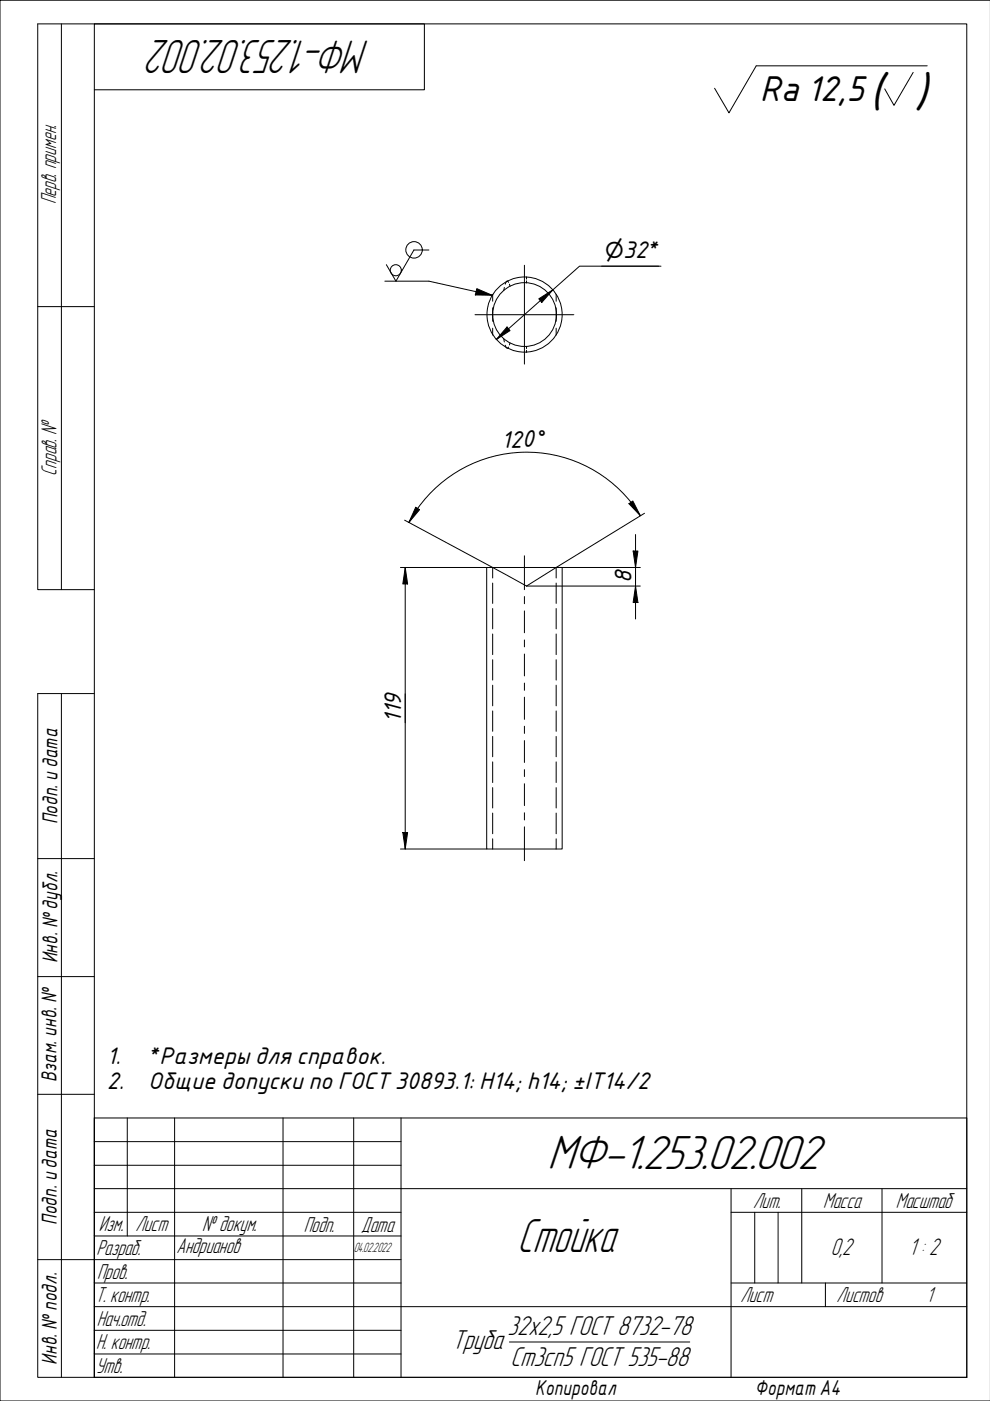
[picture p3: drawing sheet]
<svg xmlns="http://www.w3.org/2000/svg" width="210mm" height="297mm" viewBox="0 0 210 297" stroke-linecap="round" stroke-linejoin="round" font-family="sans-serif">
<g fill="none" stroke="#000" stroke-width=".21">
<path d="M13 5.1v119.9M20 5.1h185v286.9h-185zM20 19h70v-13.9h-82v119.9h12M193.6 15.4l-4.1 6.9-1.9-3.5M196.6 14h-36.3l-5.7 9.9-3.1-5.2M210 0h-210v297h210M81.6 59.6h9.3l13.4 3M90.9 53h-3.1l-3.9 6.6-2-3.5M107.8 59.9l-.3-.3-.4 .6M111.2 56.2v21M111.6 58.7v.5M111.6 59.5v.5"/>
<path d="M127.6 56.4h12M140.1 56.4h-17.2l-17.7 15.6M8 65h12M100.7 66.7h21M101.1 61.2l3.2 1.4-3.5-.1zM104.5 62.4v1.5M104.5 65.3v2.8M104.5 69.6v1.4M106.8 71.8l.1 .7M106.9 60.9l-.1 .7M107.1 73.2l.4 .6 .3-.2M107.5 69.3l.6 .8-2.9 1.9z"/>
<path d="M108 60.2l.1 .5M108.1 72.7l-.1 .4M111.6 73.5v.4M111.6 74.3v.4M114.2 63.4l3-1.9-2.3 2.6zM117.9 62.4v1.5M117.9 65.3v2.8M117.9 69.6v1.4M85.8 110.3l18.7 10M88.1 107.6l.9 .5-2.3 2.7zM88.5 107.8l-1.8 3M88.6 107.8a28.3 28.3 0 0 1 47.2 1.5"/>
<path d="M111.2 117.8v7.2M133.4 106.8l.8-.6 1.6 3.1zM134.2 116.8h1.1l-.6 3.5zM134.7 113.3v17.9M136.7 108.8l-18.8 11.5v2.2M84.9 120.3h18.3M85.9 120.3l.5 3.5h-1zM85.9 120.3v59.7M103.2 120.3h1.3l7.1 4M103.2 120.3v59.7h16v-59.7h-1.3l-6.3 4M104.5 120.3v2.2M104.5 123.6v4.3"/>
<path d="M104.5 129v4.3M104.5 134.4v4.4M104.5 139.9v4.3M104.5 120.3h6.6M111.2 126.5v1.5M111.2 129.5v4.7M111.2 135.7v1.4M111.2 138.7v4.6M111.3 120.3h24.5M111.6 124.3h24.2M117.9 123.6v4.3M117.9 129v4.3"/>
<path d="M117.9 134.4v4.4M117.9 139.9v4.3M134.7 124.3l.6 3.4h-1.1zM13 147.1v144.9M20 147.1h-12v144.9h12M104.5 145.3v4.4M104.5 150.7v4.4M104.5 156.1v4.4M111.2 144.8v1.6M111.2 147.8v4.7M111.2 154v1.5M111.2 157v4.7"/>
<path d="M117.9 145.3v4.4M117.9 150.7v4.4M117.9 156.1v4.4M85.4 176.5h1l-.5 3.5zM104.5 161.5v4.4M104.5 167v4.3M104.5 172.4v4.4M104.5 177.8v2.2M111.2 163.2v1.4M111.2 166.2v4.6M111.2 172.3v1.5M111.2 175.3v7.2"/>
<path d="M117.9 161.5v4.4M117.9 167v4.3M117.9 172.4v4.4M117.9 177.8v2.2M8 182h12M84.9 180h18.3M8 207.1h12M8 232h12M27 237v25.1M37 237v55M60 237v55M75 237v55"/>
<path d="M85 237v55M20 257h65M20 252h185M20 242h65M20 247.1h65M155 257h50M155 252v40M160 257v15M165 257v15M170 252v20M187 252v20M8 267.1h77"/>
<path d="M20 272h65M20 277h185M20 262.1h65M155 272h50M175 272v5M20 292v-55h185v55M20 282.1h65M20 287.1h65M20 292h185M108 284.5h38.2"/>
<circle cx="83.9" cy="57.3" r="1.17"/>
<circle cx="87.8" cy="53" r="1.75"/>
<circle cx="111.2" cy="66.7" r="6.8"/>
<circle cx="111.2" cy="66.7" r="8"/>
</g>
<g fill="#000">
<path d="M101.1 61.2l3.2 1.4-3.5-.1z" fill-rule="evenodd"/>
<path d="M107.5 69.3l.6 .8-2.9 1.9z" fill-rule="evenodd"/>
<path d="M114.2 63.4l3-1.9-2.3 2.6z" fill-rule="evenodd"/>
<path d="M88.1 107.6l.9 .5-2.3 2.7z" fill-rule="evenodd"/>
<path d="M133.4 106.8l.8-.6 1.6 3.1z" fill-rule="evenodd"/>
<path d="M134.2 116.8h1.1l-.6 3.5z" fill-rule="evenodd"/>
<path d="M85.9 120.3l.5 3.5h-1z" fill-rule="evenodd"/>
<path d="M134.7 124.3l.6 3.4h-1.1z" fill-rule="evenodd"/>
<path d="M85.4 176.5h1l-.5 3.5z" fill-rule="evenodd"/>
</g>
<g font-size="10.7">
<text x="78.4" y="8.5" transform="rotate(180 78.4 8.5)">МФ-1.253.02.002</text>
<text x="116.1" y="248">МФ-1.253.02.002</text>
<text x="109.7" y="265.5">Стойка</text>
</g>
<text font-size="9.5" x="184.3" y="22.7">( )</text>
<text font-size="7.3" x="161.1" y="21.3">Ra 12,5</text>
<g font-size="6.1">
<text x="95.9" y="286">Труба</text>
<text x="107.6" y="282.9">32х2,5 ГОСТ 8732-78</text>
<text x="108.2" y="289.5">Ст3сп5 ГОСТ 535-88</text>
</g>
<g font-size="5.4">
<text x="176.1" y="266">0,2</text>
<text x="192.8" y="266.2">1 : 2</text>
</g>
<g font-size="4.9">
<text x="127.6" y="54.8">⌀32*</text>
<text x="106.4" y="95" transform="rotate(-2 106.4 95)">120°</text>
<text x="133.9" y="123.6" transform="rotate(-90 133.9 123.6)">8</text>
<text x="85" y="153.3" transform="rotate(-90 85 153.3)">119</text>
<text x="22.7" y="225.7">1.</text>
<text x="31.4" y="225.7">*Размеры для справок.</text>
<text x="22.7" y="230.9">2.</text>
<text x="31.4" y="230.9">Общие допуски по ГОСТ30893.1: Н14; h14; ±IT14/2</text>
</g>
<g font-size="4.8">
<text x="11.9" y="43.4" transform="rotate(-90 11.9 43.4)">Перв. примен.</text>
<text x="12" y="100.9" transform="rotate(-90 12 100.9)">Справ. №</text>
<text x="159.7" y="256.1">Лит.</text>
<text x="174.6" y="256.1">Масса</text>
<text x="189.9" y="256.1">Масштаб</text>
<text x="21" y="261.1">Изм.</text>
<text x="28.7" y="261.1">Лист</text>
<text x="42.9" y="261">№ докум.</text>
<text x="64.4" y="261.2">Подп.</text>
<text x="76.6" y="261.3">Дата</text>
<text x="20.4" y="266.2">Разраб.</text>
<text x="37.4" y="265.7">Андрианов</text>
<text x="20.6" y="271.1">Пров.</text>
<text x="20.3" y="276.1">Т. контр.</text>
<text x="20.5" y="281.1">Нач.отд.</text>
<text x="157" y="276.1">Лист</text>
<text x="177.4" y="276.1">Листов</text>
<text x="196.4" y="276">1</text>
<text x="20.4" y="286.1">Н. контр.</text>
<text x="20.3" y="291.1">Утв.</text>
</g>
<g font-size="4.4">
<text x="12.2" y="174.8" transform="rotate(-90 12.2 174.8)">Подп. идата</text>
<text x="12.2" y="204.3" transform="rotate(-90 12.2 204.3)">Инв. №дубл.</text>
<text x="12" y="229.5" transform="rotate(-90 12 229.5)">Взам. инв. №</text>
<text x="12.1" y="259.8" transform="rotate(-90 12.1 259.8)">Подп. идата</text>
<text x="12.1" y="289.4" transform="rotate(-90 12.1 289.4)">Инв. №подл.</text>
<text x="113.5" y="295.8">Копировал</text>
<text x="160" y="295.7">Формат A4</text>
</g>
<text font-size="3" x="75" y="265.5">04.02.2022</text>
</svg>
